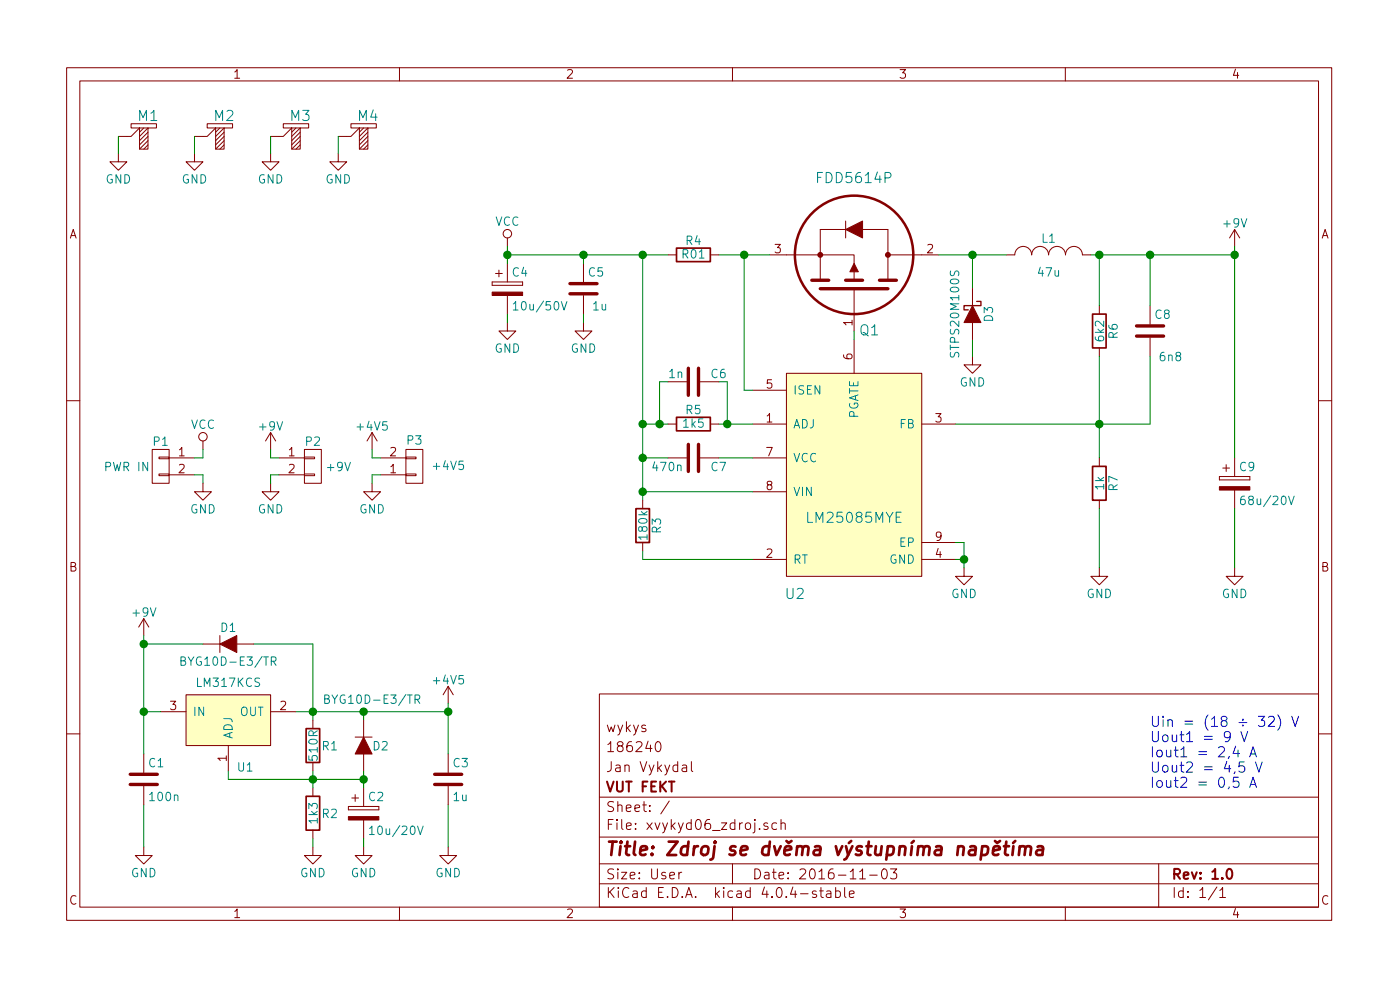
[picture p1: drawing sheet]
EESchema Schematic File Version 2
LIBS:power
LIBS:device
LIBS:transistors
LIBS:conn
LIBS:linear
LIBS:regul
LIBS:74xx
LIBS:cmos4000
LIBS:adc-dac
LIBS:memory
LIBS:xilinx
LIBS:microcontrollers
LIBS:dsp
LIBS:microchip
LIBS:analog_switches
LIBS:motorola
LIBS:texas
LIBS:intel
LIBS:audio
LIBS:interface
LIBS:digital-audio
LIBS:philips
LIBS:display
LIBS:cypress
LIBS:siliconi
LIBS:opto
LIBS:atmel
LIBS:contrib
LIBS:valves
LIBS:bnez_projekt
LIBS:xvykyd06_zdroj-cache
EELAYER 25 0
EELAYER END
$Descr User 8268 5827
encoding utf-8
Sheet 1 1
Title "Zdroj se dvěma výstupníma napětíma"
Date "2016-11-03"
Rev "1.0"
Comp "VUT FEKT"
Comment1 "Jan Vykydal"
Comment2 "186240"
Comment3 "wykys"
Comment4 ""
$EndDescr
Text Notes 6800 4650 0    60   ~ 0
Uin = (18 ÷ 32) V   \nUout1 = 9 V          \nIout1 = 2,4 A        \nUout2 = 4,5 V        \nIout2 = 0,5 A        
$Comp
L +9V #PWR01
U 1 1
P 850 3750
F 0 "#PWR01" H 850 3600 50  0001 C CNN
F 1 "+9V" H 850 3890 50  0000 C CNN
F 2 "" H 850 3750 50  0000 C CNN
F 3 "" H 850 3750 50  0000 C CNN
	1    850  3750
	1    0    0    -1  
$EndComp
$Comp
L CONN_01X02 P1
U 1 1
P 950 2750
F 0 "P1" H 950 2900 50  0000 C CNN
F 1 "PWR IN" H 1150 2750 50  0000 C CNN
F 2 "Terminal_Blocks:TerminalBlock_Pheonix_MKDS1.5-2pol" H 950 2750 50  0001 C CNN
F 3 "" H 950 2750 50  0000 C CNN
	1    950  2750
	-1   0    0    -1  
$EndComp
$Comp
L GND #PWR02
U 1 1
P 1200 2850
F 0 "#PWR02" H 1200 2600 50  0001 C CNN
F 1 "GND" H 1200 2700 50  0000 C CNN
F 2 "" H 1200 2850 50  0000 C CNN
F 3 "" H 1200 2850 50  0000 C CNN
	1    1200 2850
	1    0    0    -1  
$EndComp
$Comp
L VCC #PWR03
U 1 1
P 1200 2650
F 0 "#PWR03" H 1200 2500 50  0001 C CNN
F 1 "VCC" H 1200 2800 50  0000 C CNN
F 2 "" H 1200 2650 50  0000 C CNN
F 3 "" H 1200 2650 50  0000 C CNN
	1    1200 2650
	1    0    0    -1  
$EndComp
$Comp
L CONN_01X02 P2
U 1 1
P 1850 2750
F 0 "P2" H 1850 2900 50  0000 C CNN
F 1 "+9V" H 2000 2750 50  0000 C CNN
F 2 "Terminal_Blocks:TerminalBlock_Pheonix_MKDS1.5-2pol" H 1850 2750 50  0001 C CNN
F 3 "" H 1850 2750 50  0000 C CNN
	1    1850 2750
	1    0    0    -1  
$EndComp
$Comp
L GND #PWR04
U 1 1
P 1600 2850
F 0 "#PWR04" H 1600 2600 50  0001 C CNN
F 1 "GND" H 1600 2700 50  0000 C CNN
F 2 "" H 1600 2850 50  0000 C CNN
F 3 "" H 1600 2850 50  0000 C CNN
	1    1600 2850
	-1   0    0    -1  
$EndComp
$Comp
L CONN_01X02 P3
U 1 1
P 2450 2750
F 0 "P3" H 2450 2600 50  0000 C CNN
F 1 "+4V5" H 2650 2750 50  0000 C CNN
F 2 "Terminal_Blocks:TerminalBlock_Pheonix_MKDS1.5-2pol" H 2450 2750 50  0001 C CNN
F 3 "" H 2450 2750 50  0000 C CNN
	1    2450 2750
	1    0    0    1   
$EndComp
$Comp
L GND #PWR05
U 1 1
P 2200 2850
F 0 "#PWR05" H 2200 2600 50  0001 C CNN
F 1 "GND" H 2200 2700 50  0000 C CNN
F 2 "" H 2200 2850 50  0000 C CNN
F 3 "" H 2200 2850 50  0000 C CNN
	1    2200 2850
	-1   0    0    -1  
$EndComp
$Comp
L +9V #PWR06
U 1 1
P 1600 2650
F 0 "#PWR06" H 1600 2500 50  0001 C CNN
F 1 "+9V" H 1600 2790 50  0000 C CNN
F 2 "" H 1600 2650 50  0000 C CNN
F 3 "" H 1600 2650 50  0000 C CNN
	1    1600 2650
	-1   0    0    -1  
$EndComp
$Comp
L +4V5 #PWR07
U 1 1
P 2200 2650
F 0 "#PWR07" H 2200 2500 50  0001 C CNN
F 1 "+4V5" H 2200 2790 50  0000 C CNN
F 2 "" H 2200 2650 50  0000 C CNN
F 3 "" H 2200 2650 50  0000 C CNN
	1    2200 2650
	-1   0    0    -1  
$EndComp
$Comp
L LM317DCY U1
U 1 1
P 1350 4300
F 0 "U1" H 1400 4075 50  0000 L CNN
F 1 "LM317KCS" H 1350 4575 50  0000 C CNN
F 2 "bnez:to220_std_11cw" H 1350 4250 50  0001 C CNN
F 3 "" H 1350 4250 50  0000 C CNN
	1    1350 4300
	1    0    0    -1  
$EndComp
$Comp
L R R1
U 1 1
P 1850 4400
F 0 "R1" H 1950 4400 50  0000 C CNN
F 1 "510R" V 1850 4400 50  0000 C CNN
F 2 "Resistors_SMD:R_0805_HandSoldering" V 1780 4400 50  0001 C CNN
F 3 "" H 1850 4400 50  0000 C CNN
	1    1850 4400
	1    0    0    -1  
$EndComp
$Comp
L R R2
U 1 1
P 1850 4800
F 0 "R2" H 1950 4800 50  0000 C CNN
F 1 "1k3" V 1850 4800 50  0000 C CNN
F 2 "Resistors_SMD:R_0805_HandSoldering" V 1780 4800 50  0001 C CNN
F 3 "" H 1850 4800 50  0000 C CNN
	1    1850 4800
	1    0    0    -1  
$EndComp
$Comp
L GND #PWR08
U 1 1
P 1850 5000
F 0 "#PWR08" H 1850 4750 50  0001 C CNN
F 1 "GND" H 1850 4850 50  0000 C CNN
F 2 "" H 1850 5000 50  0000 C CNN
F 3 "" H 1850 5000 50  0000 C CNN
	1    1850 5000
	1    0    0    -1  
$EndComp
$Comp
L C C1
U 1 1
P 850 4600
F 0 "C1" H 875 4700 50  0000 L CNN
F 1 "100n" H 875 4500 50  0000 L CNN
F 2 "Capacitors_SMD:C_0805_HandSoldering" H 888 4450 50  0001 C CNN
F 3 "" H 850 4600 50  0000 C CNN
	1    850  4600
	1    0    0    -1  
$EndComp
$Comp
L GND #PWR09
U 1 1
P 850 5000
F 0 "#PWR09" H 850 4750 50  0001 C CNN
F 1 "GND" H 850 4850 50  0000 C CNN
F 2 "" H 850 5000 50  0000 C CNN
F 3 "" H 850 5000 50  0000 C CNN
	1    850  5000
	1    0    0    -1  
$EndComp
$Comp
L +4V5 #PWR010
U 1 1
P 2650 4150
F 0 "#PWR010" H 2650 4000 50  0001 C CNN
F 1 "+4V5" H 2650 4290 50  0000 C CNN
F 2 "" H 2650 4150 50  0000 C CNN
F 3 "" H 2650 4150 50  0000 C CNN
	1    2650 4150
	1    0    0    -1  
$EndComp
$Comp
L C C3
U 1 1
P 2650 4600
F 0 "C3" H 2675 4700 50  0000 L CNN
F 1 "1u" H 2675 4500 50  0000 L CNN
F 2 "Capacitors_SMD:C_0805_HandSoldering" H 2688 4450 50  0001 C CNN
F 3 "" H 2650 4600 50  0000 C CNN
	1    2650 4600
	1    0    0    -1  
$EndComp
$Comp
L GND #PWR011
U 1 1
P 2650 5000
F 0 "#PWR011" H 2650 4750 50  0001 C CNN
F 1 "GND" H 2650 4850 50  0000 C CNN
F 2 "" H 2650 5000 50  0000 C CNN
F 3 "" H 2650 5000 50  0000 C CNN
	1    2650 5000
	1    0    0    -1  
$EndComp
$Comp
L LM25085 U2
U 1 1
P 5050 3150
F 0 "U2" H 4700 2800 60  0000 C CNN
F 1 "LM25085MYE" H 5050 3250 60  0000 C CNN
F 2 "Housings_SSOP:MSOP-8-1EP_3x3mm_Pitch0.65mm" H 5050 3150 60  0001 C CNN
F 3 "" H 5050 3150 60  0001 C CNN
	1    5050 3150
	1    0    0    -1  
$EndComp
$Comp
L R R4
U 1 1
P 4100 1500
F 0 "R4" V 4180 1500 50  0000 C CNN
F 1 "R01" V 4100 1500 50  0000 C CNN
F 2 "Resistors_SMD:R_1210_HandSoldering" V 4030 1500 50  0001 C CNN
F 3 "" H 4100 1500 50  0000 C CNN
	1    4100 1500
	0    -1   -1   0   
$EndComp
$Comp
L R R3
U 1 1
P 3800 3100
F 0 "R3" V 3880 3100 50  0000 C CNN
F 1 "180k" V 3800 3100 50  0000 C CNN
F 2 "Resistors_SMD:R_0805_HandSoldering" V 3730 3100 50  0001 C CNN
F 3 "" H 3800 3100 50  0000 C CNN
	1    3800 3100
	1    0    0    -1  
$EndComp
$Comp
L C C7
U 1 1
P 4100 2700
F 0 "C7" V 4150 2800 50  0000 L CNN
F 1 "470n" V 4150 2450 50  0000 L CNN
F 2 "Capacitors_SMD:C_0805_HandSoldering" H 4138 2550 50  0001 C CNN
F 3 "" H 4100 2700 50  0000 C CNN
	1    4100 2700
	0    1    1    0   
$EndComp
$Comp
L R R5
U 1 1
P 4100 2500
F 0 "R5" V 4180 2500 50  0000 C CNN
F 1 "1k5" V 4100 2500 50  0000 C CNN
F 2 "Resistors_SMD:R_0805_HandSoldering" V 4030 2500 50  0001 C CNN
F 3 "" H 4100 2500 50  0000 C CNN
	1    4100 2500
	0    -1   -1   0   
$EndComp
$Comp
L C C6
U 1 1
P 4100 2250
F 0 "C6" V 4050 2350 50  0000 L CNN
F 1 "1n" V 4050 2100 50  0000 L CNN
F 2 "Capacitors_SMD:C_0805_HandSoldering" H 4138 2100 50  0001 C CNN
F 3 "" H 4100 2250 50  0000 C CNN
	1    4100 2250
	0    1    1    0   
$EndComp
$Comp
L R R6
U 1 1
P 6500 1950
F 0 "R6" V 6580 1950 50  0000 C CNN
F 1 "6k2" V 6500 1950 50  0000 C CNN
F 2 "Resistors_SMD:R_0805_HandSoldering" V 6430 1950 50  0001 C CNN
F 3 "" H 6500 1950 50  0000 C CNN
	1    6500 1950
	1    0    0    -1  
$EndComp
$Comp
L R R7
U 1 1
P 6500 2850
F 0 "R7" V 6580 2850 50  0000 C CNN
F 1 "1k" V 6500 2850 50  0000 C CNN
F 2 "Resistors_SMD:R_0805_HandSoldering" V 6430 2850 50  0001 C CNN
F 3 "" H 6500 2850 50  0000 C CNN
	1    6500 2850
	1    0    0    -1  
$EndComp
$Comp
L GND #PWR012
U 1 1
P 6500 3350
F 0 "#PWR012" H 6500 3100 50  0001 C CNN
F 1 "GND" H 6500 3200 50  0000 C CNN
F 2 "" H 6500 3350 50  0000 C CNN
F 3 "" H 6500 3350 50  0000 C CNN
	1    6500 3350
	1    0    0    -1  
$EndComp
$Comp
L C C8
U 1 1
P 6800 1950
F 0 "C8" H 6825 2050 50  0000 L CNN
F 1 "6n8" H 6850 1800 50  0000 L CNN
F 2 "Capacitors_SMD:C_0805_HandSoldering" H 6838 1800 50  0001 C CNN
F 3 "" H 6800 1950 50  0000 C CNN
	1    6800 1950
	1    0    0    -1  
$EndComp
$Comp
L GND #PWR013
U 1 1
P 5750 2100
F 0 "#PWR013" H 5750 1850 50  0001 C CNN
F 1 "GND" H 5750 1950 50  0000 C CNN
F 2 "" H 5750 2100 50  0000 C CNN
F 3 "" H 5750 2100 50  0000 C CNN
	1    5750 2100
	1    0    0    -1  
$EndComp
$Comp
L CP C9
U 1 1
P 7300 2850
F 0 "C9" H 7325 2950 50  0000 L CNN
F 1 "68u/20V" H 7325 2750 50  0000 L CNN
F 2 "Capacitors_Tantalum_SMD:TantalC_SizeD_EIA-7343_Reflow" H 7338 2700 50  0001 C CNN
F 3 "" H 7300 2850 50  0000 C CNN
	1    7300 2850
	1    0    0    -1  
$EndComp
$Comp
L GND #PWR014
U 1 1
P 7300 3350
F 0 "#PWR014" H 7300 3100 50  0001 C CNN
F 1 "GND" H 7300 3200 50  0000 C CNN
F 2 "" H 7300 3350 50  0000 C CNN
F 3 "" H 7300 3350 50  0000 C CNN
	1    7300 3350
	1    0    0    -1  
$EndComp
$Comp
L INDUCTOR_SMALL L1
U 1 1
P 6200 1500
F 0 "L1" H 6200 1600 50  0000 C CNN
F 1 "47u" H 6200 1400 50  0000 C CNN
F 2 "Choke_SMD:Choke_SMD_12x12mm_h6mm" H 6200 1500 50  0001 C CNN
F 3 "" H 6200 1500 50  0000 C CNN
	1    6200 1500
	1    0    0    -1  
$EndComp
$Comp
L +9V #PWR015
U 1 1
P 7300 1450
F 0 "#PWR015" H 7300 1300 50  0001 C CNN
F 1 "+9V" H 7300 1590 50  0000 C CNN
F 2 "" H 7300 1450 50  0000 C CNN
F 3 "" H 7300 1450 50  0000 C CNN
	1    7300 1450
	1    0    0    -1  
$EndComp
$Comp
L GND #PWR016
U 1 1
P 5700 3350
F 0 "#PWR016" H 5700 3100 50  0001 C CNN
F 1 "GND" H 5700 3200 50  0000 C CNN
F 2 "" H 5700 3350 50  0000 C CNN
F 3 "" H 5700 3350 50  0000 C CNN
	1    5700 3350
	1    0    0    -1  
$EndComp
$Comp
L C C5
U 1 1
P 3450 1700
F 0 "C5" H 3475 1800 50  0000 L CNN
F 1 "1u" H 3500 1600 50  0000 L CNN
F 2 "Capacitors_SMD:C_0805_HandSoldering" H 3488 1550 50  0001 C CNN
F 3 "" H 3450 1700 50  0000 C CNN
	1    3450 1700
	1    0    0    -1  
$EndComp
$Comp
L GND #PWR017
U 1 1
P 3450 1900
F 0 "#PWR017" H 3450 1650 50  0001 C CNN
F 1 "GND" H 3450 1750 50  0000 C CNN
F 2 "" H 3450 1900 50  0000 C CNN
F 3 "" H 3450 1900 50  0000 C CNN
	1    3450 1900
	1    0    0    -1  
$EndComp
$Comp
L VCC #PWR018
U 1 1
P 3000 1450
F 0 "#PWR018" H 3000 1300 50  0001 C CNN
F 1 "VCC" H 3000 1600 50  0000 C CNN
F 2 "" H 3000 1450 50  0000 C CNN
F 3 "" H 3000 1450 50  0000 C CNN
	1    3000 1450
	1    0    0    -1  
$EndComp
$Comp
L GND #PWR019
U 1 1
P 2150 5000
F 0 "#PWR019" H 2150 4750 50  0001 C CNN
F 1 "GND" H 2150 4850 50  0000 C CNN
F 2 "" H 2150 5000 50  0000 C CNN
F 3 "" H 2150 5000 50  0000 C CNN
	1    2150 5000
	1    0    0    -1  
$EndComp
$Comp
L D D1
U 1 1
P 1350 3800
F 0 "D1" H 1350 3900 50  0000 C CNN
F 1 "BYG10D-E3/TR" H 1350 3700 50  0000 C CNN
F 2 "Diodes_SMD:DO-214AB_Handsoldering" H 1350 3800 50  0001 C CNN
F 3 "" H 1350 3800 50  0000 C CNN
	1    1350 3800
	1    0    0    -1  
$EndComp
$Comp
L D D2
U 1 1
P 2150 4400
F 0 "D2" V 2150 4500 50  0000 C CNN
F 1 "BYG10D-E3/TR" V 1875 4450 50  0000 C CNN
F 2 "Diodes_SMD:DO-214AB_Handsoldering" H 2150 4400 50  0001 C CNN
F 3 "" H 2150 4400 50  0000 C CNN
	1    2150 4400
	0    1    1    0   
$EndComp
$Comp
L CP C2
U 1 1
P 2150 4800
F 0 "C2" H 2175 4900 50  0000 L CNN
F 1 "10u/20V" H 2175 4700 50  0000 L CNN
F 2 "Capacitors_Tantalum_SMD:TantalC_SizeB_EIA-3528_Reflow" H 2188 4650 50  0001 C CNN
F 3 "" H 2150 4800 50  0000 C CNN
	1    2150 4800
	1    0    0    -1  
$EndComp
$Comp
L CP C4
U 1 1
P 3000 1700
F 0 "C4" H 3025 1800 50  0000 L CNN
F 1 "10u/50V" H 3025 1600 50  0000 L CNN
F 2 "Capacitors_Tantalum_SMD:TantalC_SizeD_EIA-7343_Reflow" H 3038 1550 50  0001 C CNN
F 3 "" H 3000 1700 50  0000 C CNN
	1    3000 1700
	1    0    0    -1  
$EndComp
$Comp
L GND #PWR020
U 1 1
P 3000 1900
F 0 "#PWR020" H 3000 1650 50  0001 C CNN
F 1 "GND" H 3000 1750 50  0000 C CNN
F 2 "" H 3000 1900 50  0000 C CNN
F 3 "" H 3000 1900 50  0000 C CNN
	1    3000 1900
	1    0    0    -1  
$EndComp
Wire Wire Line
	1150 2700 1200 2700
Wire Wire Line
	1200 2700 1200 2650
Wire Wire Line
	1150 2800 1200 2800
Wire Wire Line
	1200 2800 1200 2850
Wire Wire Line
	1650 2700 1600 2700
Wire Wire Line
	1600 2700 1600 2650
Wire Wire Line
	1650 2800 1600 2800
Wire Wire Line
	1600 2800 1600 2850
Wire Wire Line
	2250 2700 2200 2700
Wire Wire Line
	2200 2700 2200 2650
Wire Wire Line
	2250 2800 2200 2800
Wire Wire Line
	2200 2800 2200 2850
Wire Wire Line
	1350 4600 2150 4600
Wire Wire Line
	1850 4550 1850 4650
Connection ~ 1850 4600
Wire Wire Line
	1850 5000 1850 4950
Connection ~ 1850 4200
Wire Wire Line
	850  4200 950  4200
Wire Wire Line
	850  3750 850  4450
Wire Wire Line
	1200 3800 850  3800
Connection ~ 850  4200
Wire Wire Line
	1500 3800 1850 3800
Connection ~ 850  3800
Wire Wire Line
	1750 4200 2650 4200
Wire Wire Line
	2650 4750 2650 5000
Wire Wire Line
	2650 4150 2650 4450
Wire Wire Line
	1350 4550 1350 4600
Wire Wire Line
	850  4750 850  5000
Wire Wire Line
	3000 1500 3950 1500
Connection ~ 4400 1500
Wire Wire Line
	4400 2300 4450 2300
Wire Wire Line
	3800 1500 3800 2950
Wire Wire Line
	3800 2900 4450 2900
Wire Wire Line
	4250 2500 4450 2500
Wire Wire Line
	3800 2500 3950 2500
Connection ~ 3800 2500
Wire Wire Line
	3950 2250 3900 2250
Wire Wire Line
	3900 2250 3900 2500
Connection ~ 3900 2500
Wire Wire Line
	4250 2250 4300 2250
Wire Wire Line
	4300 2250 4300 2500
Connection ~ 4300 2500
Wire Wire Line
	4250 2700 4450 2700
Wire Wire Line
	3950 2700 3800 2700
Connection ~ 3800 2700
Wire Wire Line
	4450 3300 3800 3300
Wire Wire Line
	3800 3300 3800 3250
Connection ~ 3800 2900
Wire Wire Line
	6500 2100 6500 2700
Wire Wire Line
	6450 1500 7300 1500
Wire Wire Line
	6500 1500 6500 1800
Connection ~ 6500 2500
Wire Wire Line
	6500 3350 6500 3000
Wire Wire Line
	7300 3350 7300 3000
Wire Wire Line
	7300 1450 7300 2700
Wire Wire Line
	6800 1500 6800 1800
Connection ~ 6500 1500
Wire Wire Line
	6800 2500 6800 2100
Connection ~ 6800 1500
Wire Wire Line
	5650 2500 6800 2500
Connection ~ 7300 1500
Connection ~ 5750 1500
Wire Wire Line
	5700 3200 5700 3350
Wire Wire Line
	5700 3200 5650 3200
Wire Wire Line
	5650 3300 5700 3300
Connection ~ 5700 3300
Connection ~ 3800 1500
Wire Wire Line
	3450 1900 3450 1850
Connection ~ 3450 1500
Wire Wire Line
	2150 4250 2150 4200
Connection ~ 2150 4200
Wire Wire Line
	2150 4550 2150 4650
Connection ~ 2150 4600
Wire Wire Line
	2150 4950 2150 5000
Connection ~ 2650 4200
Wire Wire Line
	1850 3800 1850 4250
Wire Wire Line
	3000 1900 3000 1850
Wire Wire Line
	3000 1450 3000 1550
Wire Wire Line
	3450 1550 3450 1500
Connection ~ 3000 1500
Wire Wire Line
	4400 2300 4400 1500
Wire Wire Line
	5750 2100 5750 2000
Wire Wire Line
	5750 1700 5750 1500
$Comp
L D_Schottky D3
U 1 1
P 5750 1850
F 0 "D3" H 5750 1950 50  0000 C CNN
F 1 "STPS20M100S" H 5750 1750 50  0000 C CNN
F 2 "TO_SOT_Packages_SMD:TO-263-3Lead" H 5750 1850 50  0001 C CNN
F 3 "" H 5750 1850 50  0000 C CNN
	1    5750 1850
	0    1    1    0   
$EndComp
$Comp
L FDD5614P Q1
U 1 1
P 5050 1500
F 0 "Q1" V 4600 1350 60  0000 L CNN
F 1 "FDD5614P" V 5500 1500 60  0000 C CNN
F 2 "TO_SOT_Packages_SMD:TO-252-2Lead" H 5550 1000 60  0001 C CNN
F 3 "" H 5550 1000 60  0001 C CNN
	1    5050 1500
	0    -1   -1   0   
$EndComp
Wire Wire Line
	5550 1500 5950 1500
Wire Wire Line
	4550 1500 4250 1500
Wire Wire Line
	5050 2000 5050 1950
$Comp
L M3 M1
U 1 1
P 850 800
F 0 "M1" H 875 925 60  0000 C CNN
F 1 "M3" H 850 650 60  0001 C CNN
F 2 "bnez:M3" H 850 675 60  0001 C CNN
F 3 "" H 850 675 60  0000 C CNN
	1    850  800 
	1    0    0    -1  
$EndComp
$Comp
L M3 M2
U 1 1
P 1300 800
F 0 "M2" H 1325 925 60  0000 C CNN
F 1 "M3" H 1300 650 60  0001 C CNN
F 2 "bnez:M3" H 1300 675 60  0001 C CNN
F 3 "" H 1300 675 60  0000 C CNN
	1    1300 800 
	1    0    0    -1  
$EndComp
$Comp
L M3 M3
U 1 1
P 1750 800
F 0 "M3" H 1775 925 60  0000 C CNN
F 1 "M3" H 1750 650 60  0001 C CNN
F 2 "bnez:M3" H 1750 675 60  0001 C CNN
F 3 "" H 1750 675 60  0000 C CNN
	1    1750 800 
	1    0    0    -1  
$EndComp
$Comp
L M3 M4
U 1 1
P 2150 800
F 0 "M4" H 2175 925 60  0000 C CNN
F 1 "M3" H 2150 650 60  0001 C CNN
F 2 "bnez:M3" H 2150 675 60  0001 C CNN
F 3 "" H 2150 675 60  0000 C CNN
	1    2150 800 
	1    0    0    -1  
$EndComp
$Comp
L GND #PWR021
U 1 1
P 700 900
F 0 "#PWR021" H 700 650 50  0001 C CNN
F 1 "GND" H 700 750 50  0000 C CNN
F 2 "" H 700 900 50  0000 C CNN
F 3 "" H 700 900 50  0000 C CNN
	1    700  900 
	1    0    0    -1  
$EndComp
$Comp
L GND #PWR022
U 1 1
P 1150 900
F 0 "#PWR022" H 1150 650 50  0001 C CNN
F 1 "GND" H 1150 750 50  0000 C CNN
F 2 "" H 1150 900 50  0000 C CNN
F 3 "" H 1150 900 50  0000 C CNN
	1    1150 900 
	1    0    0    -1  
$EndComp
$Comp
L GND #PWR023
U 1 1
P 1600 900
F 0 "#PWR023" H 1600 650 50  0001 C CNN
F 1 "GND" H 1600 750 50  0000 C CNN
F 2 "" H 1600 900 50  0000 C CNN
F 3 "" H 1600 900 50  0000 C CNN
	1    1600 900 
	1    0    0    -1  
$EndComp
$Comp
L GND #PWR024
U 1 1
P 2000 900
F 0 "#PWR024" H 2000 650 50  0001 C CNN
F 1 "GND" H 2000 750 50  0000 C CNN
F 2 "" H 2000 900 50  0000 C CNN
F 3 "" H 2000 900 50  0000 C CNN
	1    2000 900 
	1    0    0    -1  
$EndComp
Wire Wire Line
	2000 800  2000 900 
Wire Wire Line
	1600 900  1600 800 
Wire Wire Line
	1150 900  1150 800 
Wire Wire Line
	700  900  700  800 
$EndSCHEMATC
